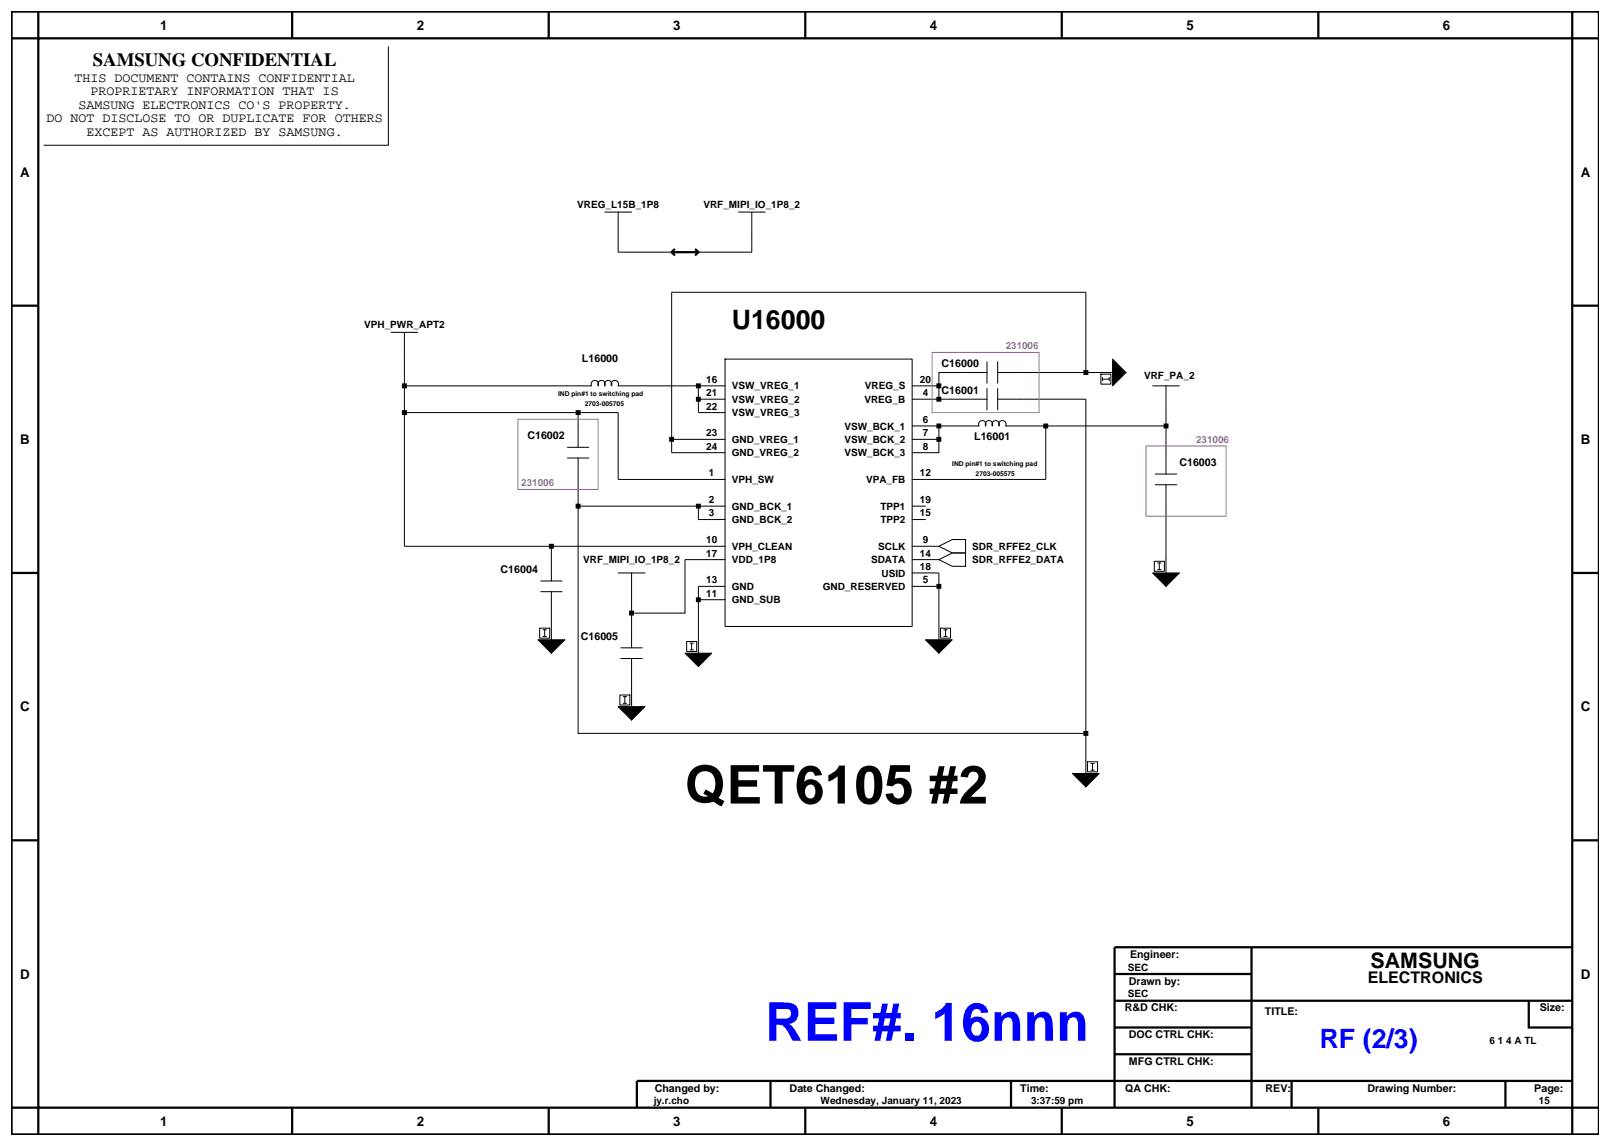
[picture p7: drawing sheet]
<svg xmlns="http://www.w3.org/2000/svg" width="420mm" height="297mm" viewBox="0 0 420 297" stroke-linecap="round" stroke-linejoin="round" font-family="sans-serif">
<!-- layer: MFD Layer /idea/tmp/Extended-Print.dk98.choi.sheet6.mfd -->
<g fill="none" stroke="#000" stroke-width=".26">
<path d="M100.7 12v25.6h-89.4M156.8 55h6.9M160.3 55v10.4h13.8M191.5 55h6.9M194.9 55v10.4h-13.8M101.4 86.1h6.9M104.8 100h48.5a.97 .97 0 0 1 .9-1.4 .97 .97 0 0 1 .9 1.4 .97 .97 0 0 1 .8-1.4 .97 .97 0 0 1 .9 1.4 .97 .97 0 0 1 .9-1.4 .97 .97 0 0 1 .8 1.4 .97 .97 0 0 1 .9-1.4 .97 .97 0 0 1 .9 1.4h27.7M104.8 86.1v55.5h83.2M181.1 100v6.9h6.9M188 93.1h48.5v69.2h-48.5zM188 93.1h.2M236.5 100h6.9"/>
<path d="M243.4 100v3.5h12.5M255.9 96.5h-12.5v3.5M255.9 93.8v5.5M258.7 96.5h29.7M258.7 93.8v5.5M281.5 96.5v-20.8h-107.4v41.6h13.9M285.4 97h2.6v2.6h-2.6zM285.8 97.8v.9M285.8 98.3h1.8M287.6 97.8v.9M298.8 100h7M302.3 100v22.9"/>
<path d="M104.8 106.9h55.5v17.3h27.7M147.1 118.7h5.5M147.1 115.9h5.5M149.9 118.7v12.5h31.2M149.9 106.9v9M174.1 113.9h13.9M181.1 103.5h6.9M236.5 110.4h17.3a.97 .97 0 0 1 .9-1.4 .97 .97 0 0 1 .8 1.4M236.5 103.5h6.9M236.5 113.9h6.9M243.4 113.9v3.4h-6.9M243.4 110.4v3.5"/>
<path d="M255.9 100.7v5.5M258.7 100.7v5.5M258.7 103.5h22.8v96.9M271.1 110.4v13.8h-34.6M302.3 110.4h-41.6a.97 .97 0 0 0-.8-1.4 .97 .97 0 0 0-.9 1.4 .97 .97 0 0 0-.9-1.4 .97 .97 0 0 0-.8 1.4 .97 .97 0 0 0-.9-1.4 .97 .97 0 0 0-.9 1.4M149.9 131.2v58.9h131.6M181.1 131.2v3.4h6.9M181.1 131.2h6.9M236.5 131.2h3.4M236.5 134.6h3.4M299.5 125.6h5.6M299.5 122.9h5.6"/>
<path d="M302.3 125.6v22.9M140.2 153.3h5.5M140.2 150.6h5.5M142.9 141.6v9M142.9 153.3v12.5M160.3 148.5h6.9M163.7 158.9v9M181.1 155.4h6.9M188 145h-10.4v13.9h-13.9v-10.4M188 152h-6.9v17.3M236.5 141.6h6.9M236.5 145h6.9"/>
<path d="M236.5 148.5h6.9v17.3M236.5 152h6.9M243.4 141.6l3.5-1.8h3.4v3.5h-3.4zM243.4 145l3.5-1.7h3.4v3.5h-3.4zM299.3 145.5h2.6v2.6h-2.6zM300.1 145.9h.9M300.1 147.6h.9M300.6 145.9v1.7M139.9 162.8h2.6v2.6h-2.6zM140.8 163.2h.9M140.8 164.9h.9M141.2 163.2v1.7"/>
<path d="M161 170.7h5.5M161 167.9h5.5M163.7 170.7v12.4M178 166.2h2.6v2.6h-2.6zM178.9 166.7h.9M178.9 168.4h.9M179.3 166.7v1.7M243.8 162.8h2.6v2.6h-2.6zM244.7 163.2h.9M244.7 164.9h.9M245.1 163.2v1.7M160.7 180.1h2.6v2.6h-2.6z"/>
<path d="M161.6 180.5h.8M161.6 182.3h.8M162 180.5v1.8M281.9 197.4h2.7v2.6h-2.7zM282.8 197.9h.9M282.8 199.6h.9M283.2 197.9v1.7"/>
</g>
<g fill="#000" stroke="#000" stroke-width=".26">
<path d="M288.4 93.1l3.5 3.4-3.5 3.5z" fill-rule="evenodd"/>
<path d="M298.8 148.5h7l-3.5 3.5z" fill-rule="evenodd"/>
<path d="M139.5 165.8h6.9l-3.5 3.5z" fill-rule="evenodd"/>
<path d="M177.6 169.3h6.9l-3.4 3.4z" fill-rule="evenodd"/>
<path d="M239.9 165.8h7l-3.5 3.5z" fill-rule="evenodd"/>
<path d="M160.3 183.1h6.9l-3.5 3.5z" fill-rule="evenodd"/>
<path d="M278 200.4h7l-3.5 3.5z" fill-rule="evenodd"/>
</g>
<g fill="none" stroke="#000" stroke-width=".58">
<path d="M3 3h411.5v291h-411.5zM9.9 9.9h397.7v277.2h-397.7zM9.9 3v6.9h-6.9M75.7 3v6.9M142.3 3v6.9M208.8 3v6.9M275.3 3v6.9M341.8 3v6.9M407.6 3v6.9M407.6 9.9h6.9M3 79.2h6.9M174.1 65.4h7"/>
<path d="M174.8 64.7l-.7 .7 .7 .6M180.4 64.7l.7 .7-.7 .6M407.6 79.2h6.9M3 148.5h6.9M407.6 148.5h6.9M3 217.8h6.9M407.6 217.8h6.9M289 259.3h118.6M289 252.4h35.5M324.5 245.5v41.6M396.3 259.3v7h11.3M407.6 245.5h-118.6v41.6"/>
<path d="M289 273.2h35.5M289 266.3h35.5M3 287.1h6.9v6.9M75.7 287.1v6.9M142.3 287.1v6.9M199.8 280.1v7M208.8 287.1v6.9M262.1 280.1v7M275.3 287.1v6.9M334.9 280.1v7M341.8 287.1v6.9M390.3 280.1v7"/>
<path d="M407.6 280.1h-242.5v7M414.5 287.1h-6.9v6.9"/>
</g>
<g fill="#000" stroke="#000" stroke-width=".58">
<path d="M281.2 96.2h.7v.7h-.7z" fill-rule="evenodd"/>
<path d="M104.5 106.6h.7v.7h-.7z" fill-rule="evenodd"/>
<path d="M104.5 99.6h.7v.7h-.7z" fill-rule="evenodd"/>
<path d="M149.5 106.6h.7v.7h-.7z" fill-rule="evenodd"/>
<path d="M173.8 113.5h.7v.7h-.7z" fill-rule="evenodd"/>
<path d="M180.7 103.1h.7v.7h-.7z" fill-rule="evenodd"/>
<path d="M180.7 99.6h.7v.7h-.7z" fill-rule="evenodd"/>
<path d="M243.1 113.5h.7v.7h-.7z" fill-rule="evenodd"/>
<path d="M243.1 110h.7v.7h-.7z" fill-rule="evenodd"/>
<path d="M243.1 103.1h.7v.7h-.7z" fill-rule="evenodd"/>
<path d="M243.1 99.6h.7v.7h-.7z" fill-rule="evenodd"/>
<path d="M270.8 110h.7v.7h-.7z" fill-rule="evenodd"/>
<path d="M302 110h.6v.7h-.6z" fill-rule="evenodd"/>
<path d="M149.5 130.8h.7v.7h-.7z" fill-rule="evenodd"/>
<path d="M180.7 130.8h.7v.7h-.7z" fill-rule="evenodd"/>
<path d="M142.6 141.2h.7v.7h-.7z" fill-rule="evenodd"/>
<path d="M163.4 158.5h.7v.7h-.7z" fill-rule="evenodd"/>
<path d="M180.7 155.1h.7v.7h-.7z" fill-rule="evenodd"/>
<path d="M243.1 151.6h.7v.7h-.7z" fill-rule="evenodd"/>
<path d="M281.2 189.7h.7v.7h-.7z" fill-rule="evenodd"/>
</g>
<path d="M241.7 91.3h27.7v15.6h-27.7zM134.3 108.7h20.8v18.1h-20.8zM297.1 115.6h20.8v18.2h-20.8z" fill="none" stroke="#9f5f9f" stroke-width=".26"/>
<text font-size="13.9" x="177.6" y="208.2">QET6105 #2</text>
<text font-size="13.9" fill="#00f" x="198.4" y="269.7">REF#. 16nnn</text>
<text font-size="6.9" x="189.7" y="85.2">U16000</text>
<text font-size="6.9" fill="#00f" x="342.1" y="271.5">RF (2/3)</text>
<text font-size="5.5" x="355.3" y="250.9">SAMSUNG</text>
<text font-size="4.9" x="24.1" y="17.1">SAMSUNG CONFIDENTIAL</text>
<text font-size="4.2" x="354.6" y="254.8">ELECTRONICS</text>
<g font-size="3.5">
<text x="41.5" y="7.7">1</text>
<text x="108" y="7.7">2</text>
<text x="174.5" y="7.7">3</text>
<text x="241.1" y="7.7">4</text>
<text x="307.6" y="7.7">5</text>
<text x="374.1" y="7.7">6</text>
<text x="19.3" y="21.3">THIS DOCUMENT CONTAINS CONFIDENTIAL</text>
<text x="20.4" y="28.2">SAMSUNG ELECTRONICS CO'S PROPERTY.</text>
<text x="23.5" y="24.7">PROPRIETARY INFORMATION THAT IS</text>
<text x="12.1" y="31.7">DO NOT DISCLOSE TO OR DUPLICATE FOR OTHERS</text>
<text x="22.5" y="35.2">EXCEPT AS AUTHORIZED BY SAMSUNG.</text>
<text x="5.2" y="45.8">A</text>
<text x="409.8" y="45.8">A</text>
<text x="5.2" y="115.1">B</text>
<text x="409.8" y="115.1">B</text>
<text x="5.2" y="184.4">C</text>
<text x="409.8" y="184.4">C</text>
<text x="5.2" y="253.7">D</text>
<text x="409.8" y="253.7">D</text>
<text x="41.5" y="291.8">1</text>
<text x="108" y="291.8">2</text>
<text x="174.5" y="291.8">3</text>
<text x="241.1" y="291.8">4</text>
<text x="307.6" y="291.8">5</text>
<text x="374.1" y="291.8">6</text>
</g>
<g font-size="2.8">
<text x="150.9" y="93.8">L16000</text>
<text x="244.1" y="95.1">C16000</text>
<text x="244.1" y="102">C16001</text>
<text x="136.7" y="113.9">C16002</text>
<text x="252.6" y="114.1">L16001</text>
<text x="305.8" y="120.8">C16003</text>
<text x="129.8" y="148.5">C16004</text>
<text x="150.6" y="165.8">C16005</text>
<text x="293" y="248.2">Engineer:</text>
<text x="292.7" y="255.1">Drawn by:</text>
<text x="291.6" y="262.1">R&amp;D CHK:</text>
<text x="328" y="262.9">TITLE:</text>
<text x="399.2" y="262.1">Size:</text>
<text x="292.7" y="269">DOC CTRL CHK:</text>
<text x="292.7" y="275.9">MFG CTRL CHK:</text>
<text x="169.7" y="282.9">Changed by:</text>
<text x="204.7" y="282.9">Date Changed:</text>
<text x="264.5" y="282.9">Time:</text>
<text x="291.7" y="282.9">QA CHK:</text>
<text x="328.1" y="282.9">REV:</text>
<text x="354.5" y="282.9">Drawing Number:</text>
<text x="397.8" y="282.9">Page:</text>
</g>
<g font-size="2.6">
<text x="149.7" y="53.8">VREG_L15B_1P8</text>
<text x="182.4" y="53.8">VRF_MIPI_IO_1P8_2</text>
<text x="94.4" y="85">VPH_PWR_APT2</text>
<text x="183.1" y="99.2">16</text>
<text x="189.7" y="100.9">VSW_VREG_1</text>
<text x="224.2" y="100.9">VREG_S</text>
<text x="238.5" y="99.2">20</text>
<text x="296.6" y="98.3">VRF_PA_2</text>
<text x="183.1" y="106.1">22</text>
<text x="183.1" y="102.7">21</text>
<text x="189.7" y="107.9">VSW_VREG_3</text>
<text x="189.7" y="104.4">VSW_VREG_2</text>
<text x="224.1" y="104.4">VREG_B</text>
<text x="239.2" y="102.7">4</text>
<text x="183.1" y="113">23</text>
<text x="218.9" y="111.3">VSW_BCK_1</text>
<text x="239.2" y="109.6">6</text>
<text x="239.2" y="113">7</text>
<text x="183.1" y="116.5">24</text>
<text x="189.7" y="114.8">GND_VREG_1</text>
<text x="189.7" y="118.2">GND_VREG_2</text>
<text x="218.9" y="118.2">VSW_BCK_3</text>
<text x="218.9" y="114.8">VSW_BCK_2</text>
<text x="239.2" y="116.5">8</text>
<text x="183.8" y="123.5">1</text>
<text x="189.7" y="125.2">VPH_SW</text>
<text x="224.5" y="125.2">VPA_FB</text>
<text x="238.5" y="123.5">12</text>
<text x="183.8" y="130.4">2</text>
<text x="238.5" y="130.4">19</text>
<text x="183.8" y="133.8">3</text>
<text x="189.7" y="135.6">GND_BCK_2</text>
<text x="189.7" y="132.1">GND_BCK_1</text>
<text x="228.3" y="135.6">TPP2</text>
<text x="228.3" y="132.1">TPP1</text>
<text x="238.5" y="133.8">15</text>
<text x="183.1" y="140.8">10</text>
<text x="189.7" y="142.5">VPH_CLEAN</text>
<text x="227.7" y="142.5">SCLK</text>
<text x="239.2" y="140.8">9</text>
<text x="252.1" y="142.5">SDR_RFFE2_CLK</text>
<text x="151.2" y="146">VRF_MIPI_IO_1P8_2</text>
<text x="183.1" y="144.2">17</text>
<text x="189.7" y="146">VDD_1P8</text>
<text x="225.8" y="146">SDATA</text>
<text x="228.6" y="149.4">USID</text>
<text x="238.5" y="147.7">18</text>
<text x="238.5" y="144.2">14</text>
<text x="252.1" y="146">SDR_RFFE2_DATA</text>
<text x="183.1" y="154.6">11</text>
<text x="183.1" y="151.2">13</text>
<text x="189.7" y="152.9">GND</text>
<text x="213.3" y="152.9">GND_RESERVED</text>
<text x="239.2" y="151.2">5</text>
<text x="189.7" y="156.3">GND_SUB</text>
<text x="292.4" y="251.5">SEC</text>
<text x="292.4" y="258.5">SEC</text>
<text x="386.1" y="270.6">6 1 4 A TL</text>
<text x="169.5" y="286.2">jy.r.cho</text>
<text x="212.8" y="286.2">Wednesday, January 11, 2023</text>
<text x="267.3" y="286.2">3:37:59 pm</text>
<text x="399" y="286.2">15</text>
</g>
<g font-size="2.6" fill="#9f5f9f">
<text x="260.7" y="90.5">231006</text>
<text x="310.1" y="114.7">231006</text>
<text x="135.1" y="126">231006</text>
</g>
<g font-size="1.7">
<text x="144.7" y="102.6">IND pin#1 to switching pad</text>
<text x="151.6" y="105.2">2703-005705</text>
<text x="246.9" y="120.8">IND pin#1 to switching pad</text>
<text x="252.9" y="123.4">2703-005575</text>
</g>
</svg>
